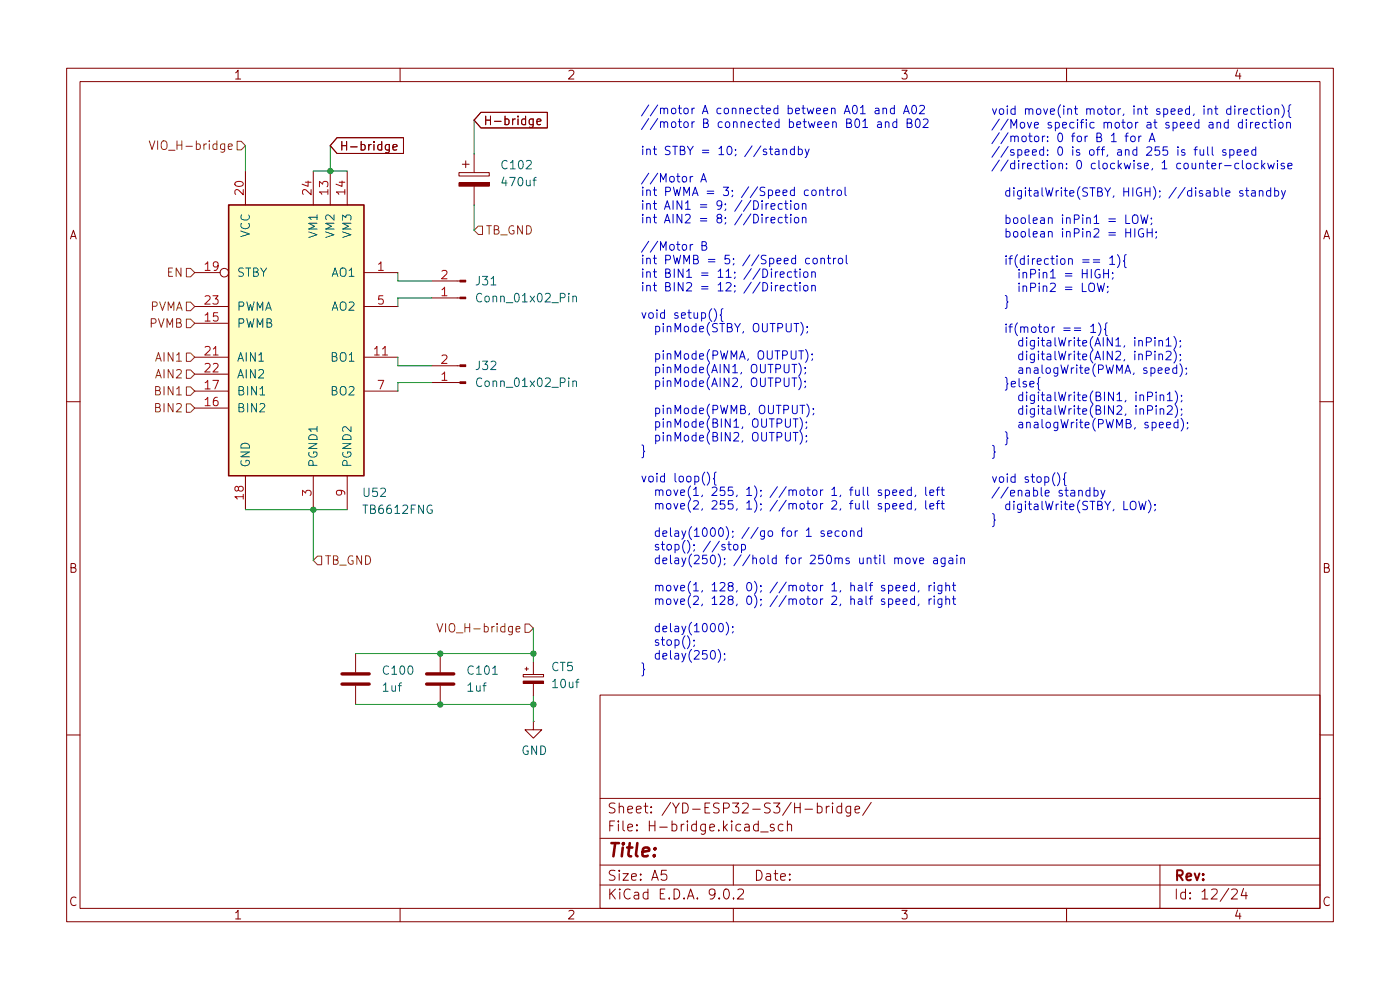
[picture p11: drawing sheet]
(kicad_sch
 (version 20250114)
 (generator "eeschema")
 (generator_version "9.0")
 (paper "A5")
 (lib_symbols
  (symbol "Connector:Conn_01x02_Pin"
   (pin_names
    (offset 1.016) (hide yes)) (exclude_from_sim no) (in_bom yes) (on_board yes)
   (property "Reference" "J" (at 0 2.54 0) (effects (font (size 1.27 1.27))))
   (property "Value" "Conn_01x02_Pin" (at 0 -5.08 0) (effects (font (size 1.27 1.27))))
   (property "Footprint" "" (at 0 0 0) (effects (font (size 1.27 1.27)) (hide yes)))
   (property "Datasheet" "~" (at 0 0 0) (effects (font (size 1.27 1.27)) (hide yes)))
   (property "Description" "Generic connector, single row, 01x02, script generated" (at 0 0 0) (effects (font (size 1.27 1.27)) (hide yes)))
   (property "ki_locked" "" (at 0 0 0) (effects (font (size 1.27 1.27))))
   (symbol "Conn_01x02_Pin_1_1"
    (rectangle (start 0.8636 0.127) (end 0 -0.127) (stroke (width 0.1524) (type default)) (fill (type outline)))
    (rectangle (start 0.8636 -2.413) (end 0 -2.667) (stroke (width 0.1524) (type default)) (fill (type outline)))
    (polyline (pts (xy 1.27 0) (xy 0.8636 0)) (stroke (width 0.1524) (type default)) (fill (type none)))
    (polyline (pts (xy 1.27 -2.54) (xy 0.8636 -2.54)) (stroke (width 0.1524) (type default)) (fill (type none)))
    (pin passive line (at 5.08 0 180) (length 3.81) (name "Pin_1" (effects (font (size 1.27 1.27)))) (number "1" (effects (font (size 1.27 1.27)))))
    (pin passive line (at 5.08 -2.54 180) (length 3.81) (name "Pin_2" (effects (font (size 1.27 1.27)))) (number "2" (effects (font (size 1.27 1.27))))))
   (embedded_fonts no))
  (symbol "Device:C"
   (pin_numbers (hide yes))
   (pin_names
    (offset 0.254)) (exclude_from_sim no) (in_bom yes) (on_board yes)
   (property "Reference" "C" (at 0.635 2.54 0) (effects (font (size 1.27 1.27)) (justify left)))
   (property "Value" "C" (at 0.635 -2.54 0) (effects (font (size 1.27 1.27)) (justify left)))
   (property "Footprint" "" (at 0.9652 -3.81 0) (effects (font (size 1.27 1.27)) (hide yes)))
   (property "Datasheet" "~" (at 0 0 0) (effects (font (size 1.27 1.27)) (hide yes)))
   (property "Description" "Unpolarized capacitor" (at 0 0 0) (effects (font (size 1.27 1.27)) (hide yes)))
   (symbol "C_0_1"
    (polyline (pts (xy -2.032 0.762) (xy 2.032 0.762)) (stroke (width 0.508) (type default)) (fill (type none)))
    (polyline (pts (xy -2.032 -0.762) (xy 2.032 -0.762)) (stroke (width 0.508) (type default)) (fill (type none))))
   (symbol "C_1_1"
    (pin passive line (at 0 3.81 270) (length 2.794) (name "~" (effects (font (size 1.27 1.27)))) (number "1" (effects (font (size 1.27 1.27)))))
    (pin passive line (at 0 -3.81 90) (length 2.794) (name "~" (effects (font (size 1.27 1.27)))) (number "2" (effects (font (size 1.27 1.27))))))
   (embedded_fonts no))
  (symbol "Device:C_Polarized"
   (pin_numbers (hide yes))
   (pin_names
    (offset 0.254)) (exclude_from_sim no) (in_bom yes) (on_board yes)
   (property "Reference" "C" (at 0.635 2.54 0) (effects (font (size 1.27 1.27)) (justify left)))
   (property "Value" "C_Polarized" (at 0.635 -2.54 0) (effects (font (size 1.27 1.27)) (justify left)))
   (property "Footprint" "" (at 0.9652 -3.81 0) (effects (font (size 1.27 1.27)) (hide yes)))
   (property "Datasheet" "~" (at 0 0 0) (effects (font (size 1.27 1.27)) (hide yes)))
   (property "Description" "Polarized capacitor" (at 0 0 0) (effects (font (size 1.27 1.27)) (hide yes)))
   (symbol "C_Polarized_0_1"
    (rectangle (start -2.286 0.508) (end 2.286 1.016) (stroke (width 0) (type default)) (fill (type none)))
    (polyline (pts (xy -1.778 2.286) (xy -0.762 2.286)) (stroke (width 0) (type default)) (fill (type none)))
    (polyline (pts (xy -1.27 2.794) (xy -1.27 1.778)) (stroke (width 0) (type default)) (fill (type none)))
    (rectangle (start 2.286 -0.508) (end -2.286 -1.016) (stroke (width 0) (type default)) (fill (type outline))))
   (symbol "C_Polarized_1_1"
    (pin passive line (at 0 3.81 270) (length 2.794) (name "~" (effects (font (size 1.27 1.27)))) (number "1" (effects (font (size 1.27 1.27)))))
    (pin passive line (at 0 -3.81 90) (length 2.794) (name "~" (effects (font (size 1.27 1.27)))) (number "2" (effects (font (size 1.27 1.27))))))
   (embedded_fonts no))
  (symbol "Device:C_Polarized_Small"
   (pin_numbers (hide yes))
   (pin_names
    (offset 0.254) (hide yes)) (exclude_from_sim no) (in_bom yes) (on_board yes)
   (property "Reference" "C" (at 0.254 1.778 0) (effects (font (size 1.27 1.27)) (justify left)))
   (property "Value" "C_Polarized_Small" (at 0.254 -2.032 0) (effects (font (size 1.27 1.27)) (justify left)))
   (property "Footprint" "" (at 0 0 0) (effects (font (size 1.27 1.27)) (hide yes)))
   (property "Datasheet" "~" (at 0 0 0) (effects (font (size 1.27 1.27)) (hide yes)))
   (property "Description" "Polarized capacitor, small symbol" (at 0 0 0) (effects (font (size 1.27 1.27)) (hide yes)))
   (symbol "C_Polarized_Small_0_1"
    (rectangle (start -1.524 0.6858) (end 1.524 0.3048) (stroke (width 0) (type default)) (fill (type none)))
    (rectangle (start -1.524 -0.3048) (end 1.524 -0.6858) (stroke (width 0) (type default)) (fill (type outline)))
    (polyline (pts (xy -1.27 1.524) (xy -0.762 1.524)) (stroke (width 0) (type default)) (fill (type none)))
    (polyline (pts (xy -1.016 1.27) (xy -1.016 1.778)) (stroke (width 0) (type default)) (fill (type none))))
   (symbol "C_Polarized_Small_1_1"
    (pin passive line (at 0 2.54 270) (length 1.8542) (name "~" (effects (font (size 1.27 1.27)))) (number "1" (effects (font (size 1.27 1.27)))))
    (pin passive line (at 0 -2.54 90) (length 1.8542) (name "~" (effects (font (size 1.27 1.27)))) (number "2" (effects (font (size 1.27 1.27))))))
   (embedded_fonts no))
  (symbol "Driver_Motor:TB6612FNG"
   (pin_names
    (offset 1.016)) (exclude_from_sim no) (in_bom yes) (on_board yes)
   (property "Reference" "U" (at 11.43 17.78 0) (effects (font (size 1.27 1.27)) (justify left)))
   (property "Value" "TB6612FNG" (at 11.43 15.24 0) (effects (font (size 1.27 1.27)) (justify left)))
   (property "Footprint" "Package_SO:SSOP-24_5.3x8.2mm_P0.65mm" (at 33.02 -22.86 0) (effects (font (size 1.27 1.27)) (hide yes)))
   (property "Datasheet" "https://toshiba.semicon-storage.com/us/product/linear/motordriver/detail.TB6612FNG.html" (at 11.43 15.24 0) (effects (font (size 1.27 1.27)) (hide yes)))
   (property "Description" "Driver IC for Dual DC motor, SSOP-24" (at 0 0 0) (effects (font (size 1.27 1.27)) (hide yes)))
   (symbol "TB6612FNG_0_1"
    (rectangle (start -10.16 20.32) (end 10.16 -20.32) (stroke (width 0.254) (type default)) (fill (type background))))
   (symbol "TB6612FNG_1_1"
    (pin input inverted (at -15.24 10.16 0) (length 5.08) (name "STBY" (effects (font (size 1.27 1.27)))) (number "19" (effects (font (size 1.27 1.27)))))
    (pin input line (at -15.24 5.08 0) (length 5.08) (name "PWMA" (effects (font (size 1.27 1.27)))) (number "23" (effects (font (size 1.27 1.27)))))
    (pin input line (at -15.24 2.54 0) (length 5.08) (name "PWMB" (effects (font (size 1.27 1.27)))) (number "15" (effects (font (size 1.27 1.27)))))
    (pin input line (at -15.24 -2.54 0) (length 5.08) (name "AIN1" (effects (font (size 1.27 1.27)))) (number "21" (effects (font (size 1.27 1.27)))))
    (pin input line (at -15.24 -5.08 0) (length 5.08) (name "AIN2" (effects (font (size 1.27 1.27)))) (number "22" (effects (font (size 1.27 1.27)))))
    (pin input line (at -15.24 -7.62 0) (length 5.08) (name "BIN1" (effects (font (size 1.27 1.27)))) (number "17" (effects (font (size 1.27 1.27)))))
    (pin input line (at -15.24 -10.16 0) (length 5.08) (name "BIN2" (effects (font (size 1.27 1.27)))) (number "16" (effects (font (size 1.27 1.27)))))
    (pin power_in line (at -7.62 25.4 270) (length 5.08) (name "VCC" (effects (font (size 1.27 1.27)))) (number "20" (effects (font (size 1.27 1.27)))))
    (pin power_in line (at -7.62 -25.4 90) (length 5.08) (name "GND" (effects (font (size 1.27 1.27)))) (number "18" (effects (font (size 1.27 1.27)))))
    (pin power_in line (at 2.54 25.4 270) (length 5.08) (name "VM1" (effects (font (size 1.27 1.27)))) (number "24" (effects (font (size 1.27 1.27)))))
    (pin power_in line (at 2.54 -25.4 90) (length 5.08) (name "PGND1" (effects (font (size 1.27 1.27)))) (number "3" (effects (font (size 1.27 1.27)))))
    (pin passive line (at 2.54 -25.4 90) (length 5.08) (hide yes) (name "PGND1" (effects (font (size 1.27 1.27)))) (number "4" (effects (font (size 1.27 1.27)))))
    (pin power_in line (at 5.08 25.4 270) (length 5.08) (name "VM2" (effects (font (size 1.27 1.27)))) (number "13" (effects (font (size 1.27 1.27)))))
    (pin power_in line (at 7.62 25.4 270) (length 5.08) (name "VM3" (effects (font (size 1.27 1.27)))) (number "14" (effects (font (size 1.27 1.27)))))
    (pin passive line (at 7.62 -25.4 90) (length 5.08) (hide yes) (name "PGND2" (effects (font (size 1.27 1.27)))) (number "10" (effects (font (size 1.27 1.27)))))
    (pin power_in line (at 7.62 -25.4 90) (length 5.08) (name "PGND2" (effects (font (size 1.27 1.27)))) (number "9" (effects (font (size 1.27 1.27)))))
    (pin output line (at 15.24 10.16 180) (length 5.08) (name "AO1" (effects (font (size 1.27 1.27)))) (number "1" (effects (font (size 1.27 1.27)))))
    (pin passive line (at 15.24 10.16 180) (length 5.08) (hide yes) (name "AO1" (effects (font (size 1.27 1.27)))) (number "2" (effects (font (size 1.27 1.27)))))
    (pin output line (at 15.24 5.08 180) (length 5.08) (name "AO2" (effects (font (size 1.27 1.27)))) (number "5" (effects (font (size 1.27 1.27)))))
    (pin passive line (at 15.24 5.08 180) (length 5.08) (hide yes) (name "AO2" (effects (font (size 1.27 1.27)))) (number "6" (effects (font (size 1.27 1.27)))))
    (pin output line (at 15.24 -2.54 180) (length 5.08) (name "BO1" (effects (font (size 1.27 1.27)))) (number "11" (effects (font (size 1.27 1.27)))))
    (pin passive line (at 15.24 -2.54 180) (length 5.08) (hide yes) (name "BO1" (effects (font (size 1.27 1.27)))) (number "12" (effects (font (size 1.27 1.27)))))
    (pin output line (at 15.24 -7.62 180) (length 5.08) (name "BO2" (effects (font (size 1.27 1.27)))) (number "7" (effects (font (size 1.27 1.27)))))
    (pin passive line (at 15.24 -7.62 180) (length 5.08) (hide yes) (name "BO2" (effects (font (size 1.27 1.27)))) (number "8" (effects (font (size 1.27 1.27))))))
   (embedded_fonts no))
  (symbol "power:GND"
   (power)
   (pin_numbers (hide yes))
   (pin_names
    (offset 0) (hide yes)) (exclude_from_sim no) (in_bom yes) (on_board yes)
   (property "Reference" "#PWR" (at 0 -6.35 0) (effects (font (size 1.27 1.27)) (hide yes)))
   (property "Value" "GND" (at 0 -3.81 0) (effects (font (size 1.27 1.27))))
   (property "Footprint" "" (at 0 0 0) (effects (font (size 1.27 1.27)) (hide yes)))
   (property "Datasheet" "" (at 0 0 0) (effects (font (size 1.27 1.27)) (hide yes)))
   (property "Description" "Power symbol creates a global label with name \"GND\" , ground" (at 0 0 0) (effects (font (size 1.27 1.27)) (hide yes)))
   (symbol "GND_0_1"
    (polyline (pts (xy 0 0) (xy 0 -1.27) (xy 1.27 -1.27) (xy 0 -2.54) (xy -1.27 -1.27) (xy 0 -1.27)) (stroke (width 0) (type default)) (fill (type none))))
   (symbol "GND_1_1"
    (pin power_in line (at 0 0 270) (length 0) (name "~" (effects (font (size 1.27 1.27)))) (number "1" (effects (font (size 1.27 1.27))))))
   (embedded_fonts no)))
 (text "\nvoid move(int motor, int speed, int direction){\n//Move specific motor at speed and direction\n//motor: 0 for B 1 for A\n//speed: 0 is off, and 255 is full speed\n//direction: 0 clockwise, 1 counter-clockwise\n\n  digitalWrite(STBY, HIGH); //disable standby\n\n  boolean inPin1 = LOW;\n  boolean inPin2 = HIGH;\n\n  if(direction == 1){\n    inPin1 = HIGH;\n    inPin2 = LOW;\n  }\n\n  if(motor == 1){\n    digitalWrite(AIN1, inPin1);\n    digitalWrite(AIN2, inPin2);\n    analogWrite(PWMA, speed);\n  }else{\n    digitalWrite(BIN1, inPin1);\n    digitalWrite(BIN2, inPin2);\n    analogWrite(PWMB, speed);\n  }\n}\n\nvoid stop(){\n//enable standby  \n  digitalWrite(STBY, LOW); \n}"
  (exclude_from_sim no)
  (at 148.59 46.228 0)
  (effects (font (size 1.27 1.27)) (justify left)))
 (text "//motor A connected between A01 and A02\n//motor B connected between B01 and B02\n\nint STBY = 10; //standby\n\n//Motor A\nint PWMA = 3; //Speed control \nint AIN1 = 9; //Direction\nint AIN2 = 8; //Direction\n\n//Motor B\nint PWMB = 5; //Speed control\nint BIN1 = 11; //Direction\nint BIN2 = 12; //Direction\n\nvoid setup(){\n  pinMode(STBY, OUTPUT);\n\n  pinMode(PWMA, OUTPUT);\n  pinMode(AIN1, OUTPUT);\n  pinMode(AIN2, OUTPUT);\n\n  pinMode(PWMB, OUTPUT);\n  pinMode(BIN1, OUTPUT);\n  pinMode(BIN2, OUTPUT);\n}\n\nvoid loop(){\n  move(1, 255, 1); //motor 1, full speed, left\n  move(2, 255, 1); //motor 2, full speed, left\n\n  delay(1000); //go for 1 second\n  stop(); //stop\n  delay(250); //hold for 250ms until move again\n\n  move(1, 128, 0); //motor 1, half speed, right\n  move(2, 128, 0); //motor 2, half speed, right\n\n  delay(1000);\n  stop();\n  delay(250);\n}\n\n"
  (exclude_from_sim no)
  (at 96.012 59.436 0)
  (effects (font (size 1.27 1.27)) (justify left)))
 (junction
  (at 80.01 105.41)
  (diameter 0)
  (color 0 0 0 0))
 (junction
  (at 66.04 97.79)
  (diameter 0)
  (color 0 0 0 0))
 (junction
  (at 49.53 25.4)
  (diameter 0)
  (color 0 0 0 0))
 (junction
  (at 80.01 97.79)
  (diameter 0)
  (color 0 0 0 0))
 (junction
  (at 46.99 76.2)
  (diameter 0)
  (color 0 0 0 0))
 (junction
  (at 66.04 105.41)
  (diameter 0)
  (color 0 0 0 0))
 (wire
  (pts (xy 80.01 97.79) (xy 80.01 93.98))
  (stroke (width 0) (type default)))
 (wire
  (pts (xy 66.04 97.79) (xy 80.01 97.79))
  (stroke (width 0) (type default)))
 (wire
  (pts (xy 49.53 25.4) (xy 52.07 25.4))
  (stroke (width 0) (type default)))
 (wire
  (pts (xy 49.53 21.59) (xy 49.53 25.4))
  (stroke (width 0) (type default)))
 (wire
  (pts (xy 46.99 25.4) (xy 49.53 25.4))
  (stroke (width 0) (type default)))
 (wire
  (pts (xy 66.04 105.41) (xy 80.01 105.41))
  (stroke (width 0) (type default)))
 (wire
  (pts (xy 80.01 99.06) (xy 80.01 97.79))
  (stroke (width 0) (type default)))
 (wire
  (pts (xy 59.69 54.61) (xy 64.77 54.61))
  (stroke (width 0) (type default)))
 (wire
  (pts (xy 53.34 105.41) (xy 66.04 105.41))
  (stroke (width 0) (type default)))
 (wire
  (pts (xy 59.69 53.34) (xy 59.69 54.61))
  (stroke (width 0) (type default)))
 (wire
  (pts (xy 59.69 40.64) (xy 59.69 41.91))
  (stroke (width 0) (type default)))
 (wire
  (pts (xy 59.69 58.42) (xy 59.69 57.15))
  (stroke (width 0) (type default)))
 (wire
  (pts (xy 59.69 44.45) (xy 59.69 45.72))
  (stroke (width 0) (type default)))
 (wire
  (pts (xy 59.69 57.15) (xy 64.77 57.15))
  (stroke (width 0) (type default)))
 (wire
  (pts (xy 64.77 44.45) (xy 59.69 44.45))
  (stroke (width 0) (type default)))
 (wire
  (pts (xy 36.83 21.59) (xy 36.83 25.4))
  (stroke (width 0) (type default)))
 (wire
  (pts (xy 53.34 97.79) (xy 66.04 97.79))
  (stroke (width 0) (type default)))
 (wire
  (pts (xy 71.12 17.78) (xy 71.12 22.86))
  (stroke (width 0) (type default)))
 (wire
  (pts (xy 71.12 34.29) (xy 71.12 30.48))
  (stroke (width 0) (type default)))
 (wire
  (pts (xy 46.99 76.2) (xy 52.07 76.2))
  (stroke (width 0) (type default)))
 (wire
  (pts (xy 80.01 105.41) (xy 80.01 107.95))
  (stroke (width 0) (type default)))
 (wire
  (pts (xy 46.99 76.2) (xy 46.99 83.82))
  (stroke (width 0) (type default)))
 (wire
  (pts (xy 36.83 76.2) (xy 46.99 76.2))
  (stroke (width 0) (type default)))
 (wire
  (pts (xy 59.69 41.91) (xy 64.77 41.91))
  (stroke (width 0) (type default)))
 (wire
  (pts (xy 80.01 104.14) (xy 80.01 105.41))
  (stroke (width 0) (type default)))
 (global_label "H-bridge"
  (shape input)
  (at 49.53 21.59 0)
  (fields_autoplaced yes)
  (effects (font (size 1.27 1.27)) (justify left))
  (property "Intersheetrefs" "${INTERSHEET_REFS}" (at 61.4398 21.59 0) (effects (font (size 1.27 1.27)) (justify left) (hide yes))))
 (global_label "H-bridge"
  (shape input)
  (at 71.12 17.78 0)
  (fields_autoplaced yes)
  (effects (font (size 1.27 1.27)) (justify left))
  (property "Intersheetrefs" "${INTERSHEET_REFS}" (at 83.0298 17.78 0) (effects (font (size 1.27 1.27)) (justify left) (hide yes))))
 (hierarchical_label "TB_GND"
  (shape input)
  (at 71.12 34.29 0)
  (effects (font (size 1.27 1.27)) (justify left)))
 (hierarchical_label "AIN2"
  (shape input)
  (at 29.21 55.88 180)
  (effects (font (size 1.27 1.27)) (justify right)))
 (hierarchical_label "BIN1"
  (shape input)
  (at 29.21 58.42 180)
  (effects (font (size 1.27 1.27)) (justify right)))
 (hierarchical_label "VIO_H-bridge"
  (shape input)
  (at 80.01 93.98 180)
  (effects (font (size 1.27 1.27)) (justify right)))
 (hierarchical_label "PVMA"
  (shape input)
  (at 29.21 45.72 180)
  (effects (font (size 1.27 1.27)) (justify right)))
 (hierarchical_label "TB_GND"
  (shape input)
  (at 46.99 83.82 0)
  (effects (font (size 1.27 1.27)) (justify left)))
 (hierarchical_label "PVMB"
  (shape input)
  (at 29.21 48.26 180)
  (effects (font (size 1.27 1.27)) (justify right)))
 (hierarchical_label "VIO_H-bridge"
  (shape input)
  (at 36.83 21.59 180)
  (effects (font (size 1.27 1.27)) (justify right)))
 (hierarchical_label "BIN2"
  (shape input)
  (at 29.21 60.96 180)
  (effects (font (size 1.27 1.27)) (justify right)))
 (hierarchical_label "EN"
  (shape input)
  (at 29.21 40.64 180)
  (effects (font (size 1.27 1.27)) (justify right)))
 (hierarchical_label "AIN1"
  (shape input)
  (at 29.21 53.34 180)
  (effects (font (size 1.27 1.27)) (justify right)))
 (symbol
  (lib_id "Device:C")
  (at 66.04 101.6 0)
  (unit 1)
  (exclude_from_sim no)
  (in_bom yes)
  (on_board yes)
  (dnp no)
  (fields_autoplaced yes)
  (property "Reference" "C101" (at 69.85 100.3299 0) (effects (font (size 1.27 1.27)) (justify left)))
  (property "Value" "1uf" (at 69.85 102.8699 0) (effects (font (size 1.27 1.27)) (justify left)))
  (property "Footprint" "Capacitor_SMD:C_0805_2012Metric" (at 67.0052 105.41 0) (effects (font (size 1.27 1.27)) (hide yes)))
  (property "Datasheet" "~" (at 66.04 101.6 0) (effects (font (size 1.27 1.27)) (hide yes)))
  (property "Description" "Unpolarized capacitor" (at 66.04 101.6 0) (effects (font (size 1.27 1.27)) (hide yes)))
  (pin "1")
  (pin "2"))
 (symbol
  (lib_id "Device:C_Polarized_Small")
  (at 80.01 101.6 0)
  (unit 1)
  (exclude_from_sim no)
  (in_bom yes)
  (on_board yes)
  (dnp no)
  (fields_autoplaced yes)
  (property "Reference" "CT5" (at 82.55 99.7838 0) (effects (font (size 1.27 1.27)) (justify left)))
  (property "Value" "10uf" (at 82.55 102.3238 0) (effects (font (size 1.27 1.27)) (justify left)))
  (property "Footprint" "Capacitor_Tantalum_SMD:CP_EIA-3528-21_Kemet-B" (at 80.01 101.6 0) (effects (font (size 1.27 1.27)) (hide yes)))
  (property "Datasheet" "~" (at 80.01 101.6 0) (effects (font (size 1.27 1.27)) (hide yes)))
  (property "Description" "Polarized capacitor, small symbol" (at 80.01 101.6 0) (effects (font (size 1.27 1.27)) (hide yes)))
  (pin "1")
  (pin "2"))
 (symbol
  (lib_id "Connector:Conn_01x02_Pin")
  (at 69.85 44.45 180)
  (unit 1)
  (exclude_from_sim no)
  (in_bom yes)
  (on_board yes)
  (dnp no)
  (fields_autoplaced yes)
  (property "Reference" "J31" (at 71.12 41.9099 0) (effects (font (size 1.27 1.27)) (justify right)))
  (property "Value" "Conn_01x02_Pin" (at 71.12 44.4499 0) (effects (font (size 1.27 1.27)) (justify right)))
  (property "Footprint" "Connector_JST:JST_PH_B2B-PH-K_1x02_P2.00mm_Vertical" (at 69.85 44.45 0) (effects (font (size 1.27 1.27)) (hide yes)))
  (property "Datasheet" "~" (at 69.85 44.45 0) (effects (font (size 1.27 1.27)) (hide yes)))
  (property "Description" "Generic connector, single row, 01x02, script generated" (at 69.85 44.45 0) (effects (font (size 1.27 1.27)) (hide yes)))
  (pin "2")
  (pin "1"))
 (symbol
  (lib_id "Device:C_Polarized")
  (at 71.12 26.67 0)
  (unit 1)
  (exclude_from_sim no)
  (in_bom yes)
  (on_board yes)
  (dnp no)
  (fields_autoplaced yes)
  (property "Reference" "C102" (at 74.93 24.5109 0) (effects (font (size 1.27 1.27)) (justify left)))
  (property "Value" "470uf" (at 74.93 27.0509 0) (effects (font (size 1.27 1.27)) (justify left)))
  (property "Footprint" "Capacitor_SMD:CP_Elec_8x10" (at 72.0852 30.48 0) (effects (font (size 1.27 1.27)) (hide yes)))
  (property "Datasheet" "~" (at 71.12 26.67 0) (effects (font (size 1.27 1.27)) (hide yes)))
  (property "Description" "Polarized capacitor" (at 71.12 26.67 0) (effects (font (size 1.27 1.27)) (hide yes)))
  (pin "1")
  (pin "2"))
 (symbol
  (lib_id "Device:C")
  (at 53.34 101.6 0)
  (unit 1)
  (exclude_from_sim no)
  (in_bom yes)
  (on_board yes)
  (dnp no)
  (fields_autoplaced yes)
  (property "Reference" "C100" (at 57.15 100.3299 0) (effects (font (size 1.27 1.27)) (justify left)))
  (property "Value" "1uf" (at 57.15 102.8699 0) (effects (font (size 1.27 1.27)) (justify left)))
  (property "Footprint" "Capacitor_SMD:C_0805_2012Metric" (at 54.3052 105.41 0) (effects (font (size 1.27 1.27)) (hide yes)))
  (property "Datasheet" "~" (at 53.34 101.6 0) (effects (font (size 1.27 1.27)) (hide yes)))
  (property "Description" "Unpolarized capacitor" (at 53.34 101.6 0) (effects (font (size 1.27 1.27)) (hide yes)))
  (pin "1")
  (pin "2"))
 (symbol
  (lib_id "Connector:Conn_01x02_Pin")
  (at 69.85 57.15 180)
  (unit 1)
  (exclude_from_sim no)
  (in_bom yes)
  (on_board yes)
  (dnp no)
  (fields_autoplaced yes)
  (property "Reference" "J32" (at 71.12 54.6099 0) (effects (font (size 1.27 1.27)) (justify right)))
  (property "Value" "Conn_01x02_Pin" (at 71.12 57.1499 0) (effects (font (size 1.27 1.27)) (justify right)))
  (property "Footprint" "Connector_JST:JST_PH_B2B-PH-K_1x02_P2.00mm_Vertical" (at 69.85 57.15 0) (effects (font (size 1.27 1.27)) (hide yes)))
  (property "Datasheet" "~" (at 69.85 57.15 0) (effects (font (size 1.27 1.27)) (hide yes)))
  (property "Description" "Generic connector, single row, 01x02, script generated" (at 69.85 57.15 0) (effects (font (size 1.27 1.27)) (hide yes)))
  (pin "2")
  (pin "1"))
 (symbol
  (lib_id "Driver_Motor:TB6612FNG")
  (at 44.45 50.8 0)
  (unit 1)
  (exclude_from_sim no)
  (in_bom yes)
  (on_board yes)
  (dnp no)
  (fields_autoplaced yes)
  (property "Reference" "U52" (at 54.2133 73.66 0) (effects (font (size 1.27 1.27)) (justify left)))
  (property "Value" "TB6612FNG" (at 54.2133 76.2 0) (effects (font (size 1.27 1.27)) (justify left)))
  (property "Footprint" "Package_SO:SSOP-24_5.3x8.2mm_P0.65mm" (at 77.47 73.66 0) (effects (font (size 1.27 1.27)) (hide yes)))
  (property "Datasheet" "https://toshiba.semicon-storage.com/us/product/linear/motordriver/detail.TB6612FNG.html" (at 55.88 35.56 0) (effects (font (size 1.27 1.27)) (hide yes)))
  (property "Description" "Driver IC for Dual DC motor, SSOP-24" (at 44.45 50.8 0) (effects (font (size 1.27 1.27)) (hide yes)))
  (pin "10")
  (pin "15")
  (pin "18")
  (pin "17")
  (pin "4")
  (pin "20")
  (pin "13")
  (pin "11")
  (pin "6")
  (pin "3")
  (pin "23")
  (pin "19")
  (pin "22")
  (pin "16")
  (pin "24")
  (pin "14")
  (pin "21")
  (pin "9")
  (pin "1")
  (pin "2")
  (pin "5")
  (pin "12")
  (pin "7")
  (pin "8"))
 (symbol
  (lib_id "power:GND")
  (at 80.01 107.95 0)
  (unit 1)
  (exclude_from_sim no)
  (in_bom yes)
  (on_board yes)
  (dnp no)
  (property "Reference" "#PWR0132" (at 80.01 114.3 0) (effects (font (size 1.27 1.27)) (hide yes)))
  (property "Value" "GND" (at 80.137 112.3442 0) (effects (font (size 1.27 1.27))))
  (property "Footprint" "" (at 80.01 107.95 0) (effects (font (size 1.27 1.27)) (hide yes)))
  (property "Datasheet" "" (at 80.01 107.95 0) (effects (font (size 1.27 1.27)) (hide yes)))
  (property "Description" "Power symbol creates a global label with name \"GND\" , ground" (at 80.01 107.95 0) (effects (font (size 1.27 1.27)) (hide yes)))
  (pin "1")))
